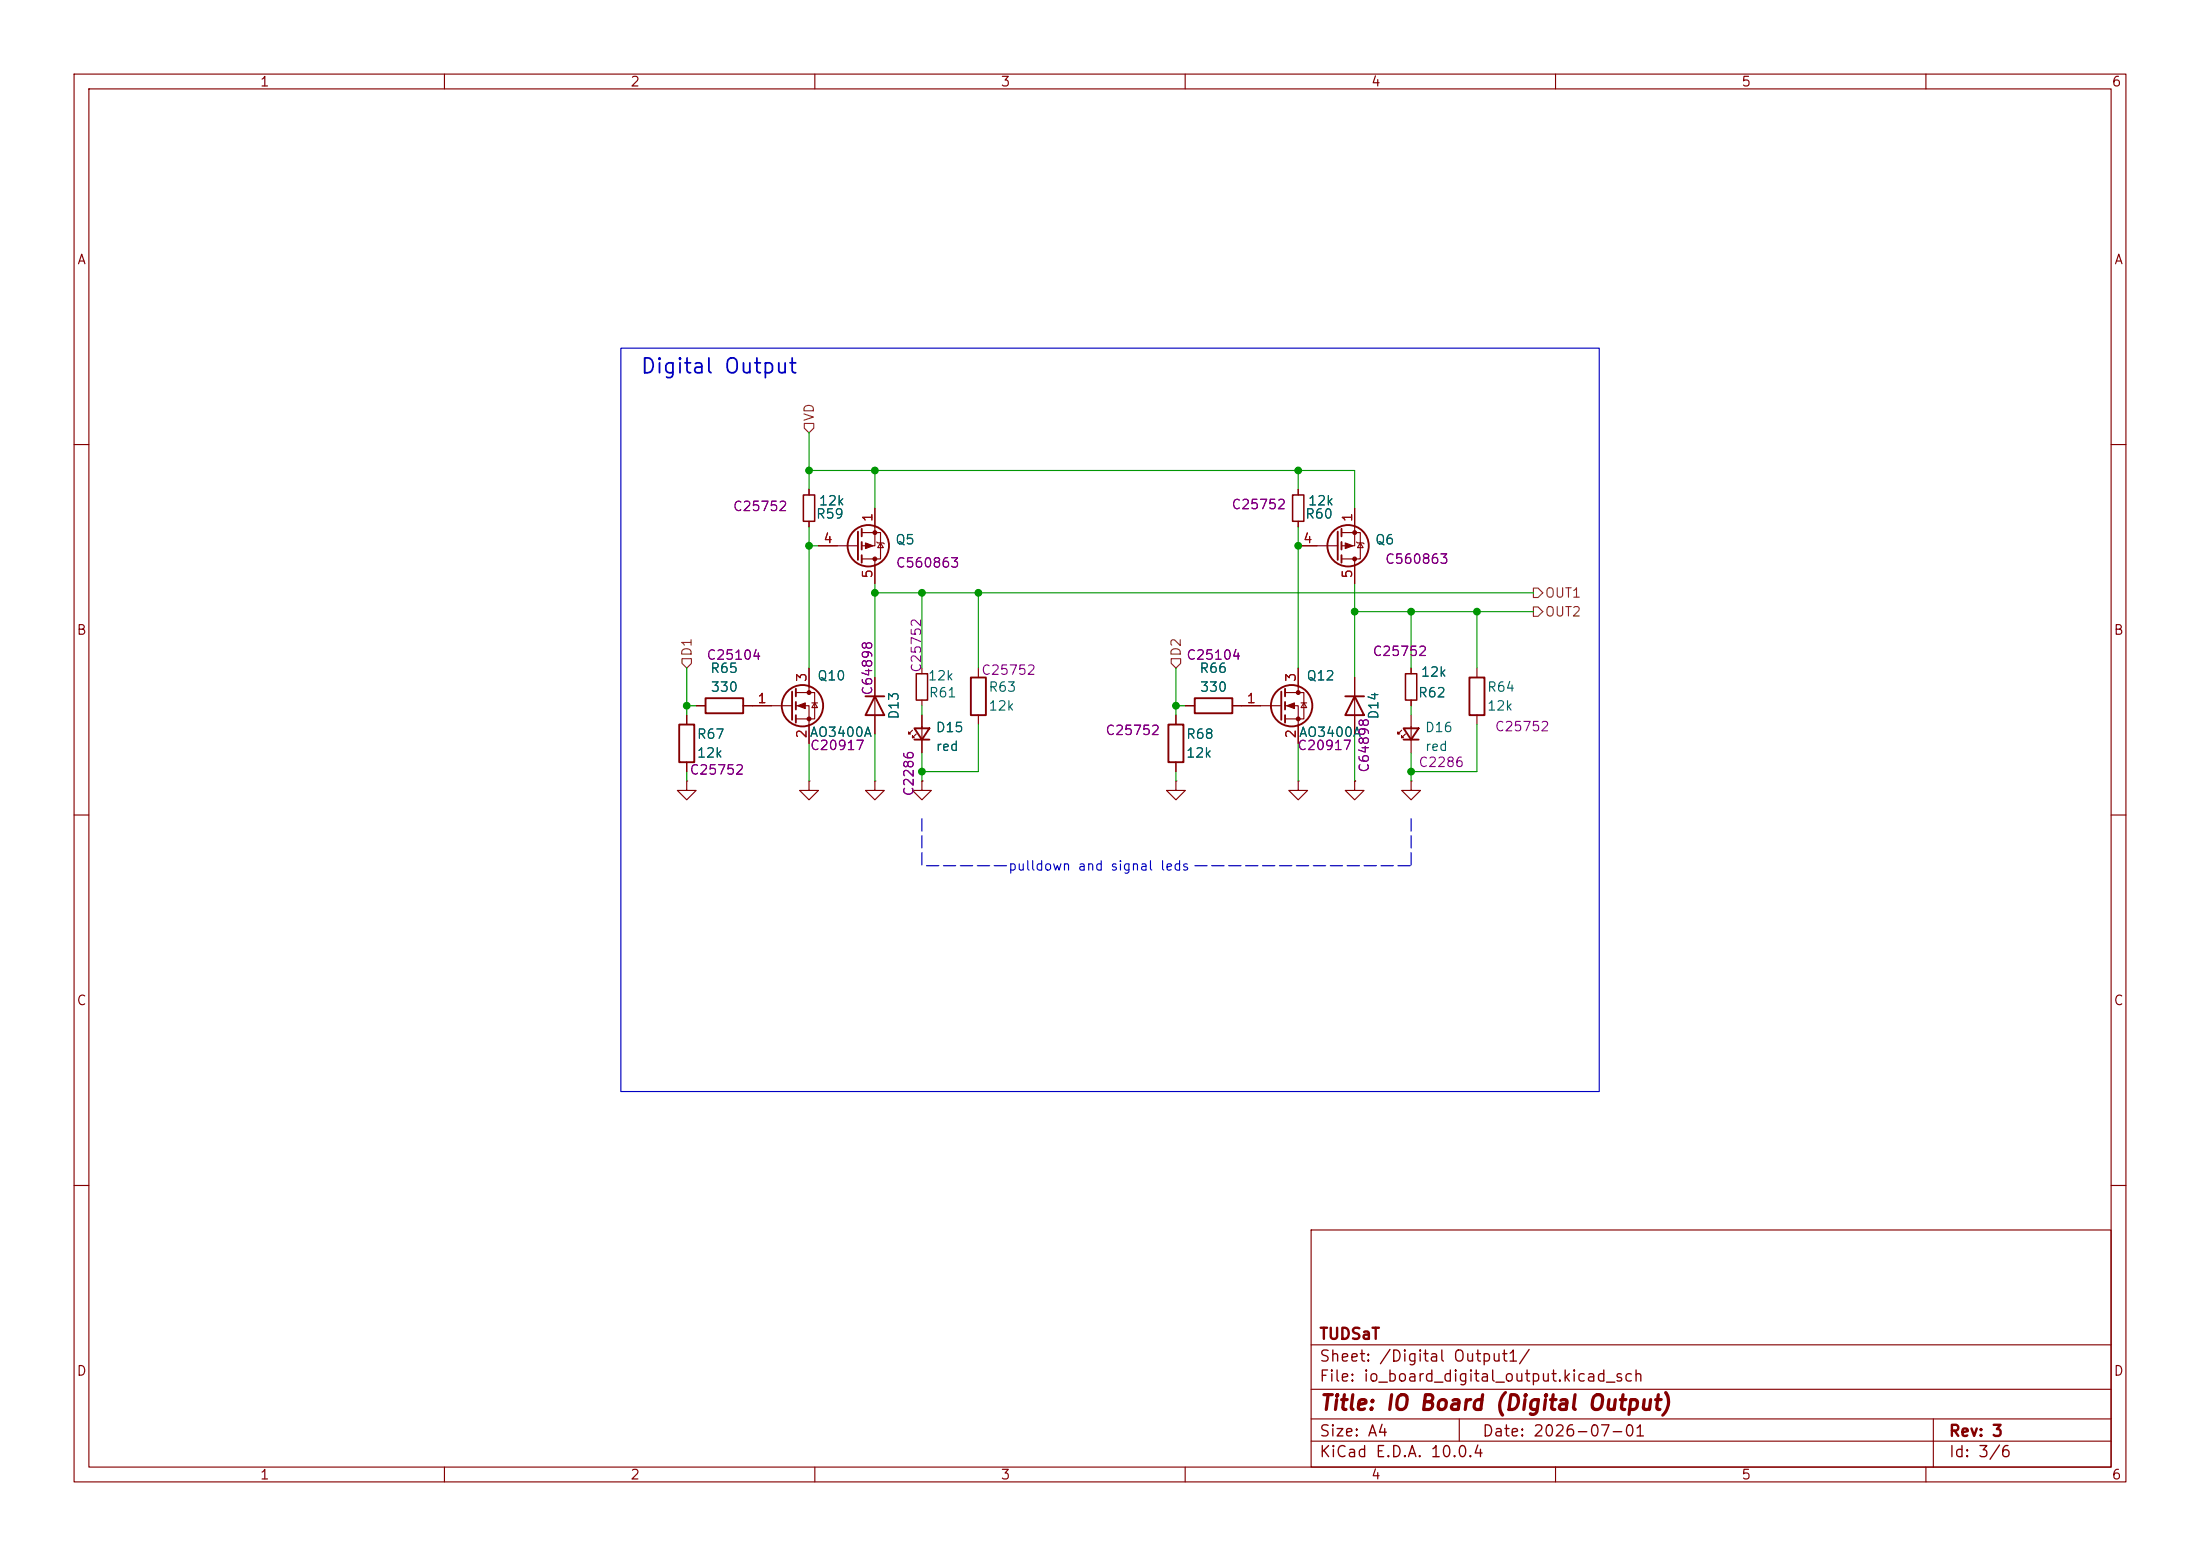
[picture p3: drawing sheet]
<svg xmlns="http://www.w3.org/2000/svg" width="297mm" height="210mm" viewBox="0 0 297 210" stroke-linecap="round" stroke-linejoin="round" font-family="sans-serif">
<g fill="none" stroke="#840000" stroke-width=".15">
<path d="M10 10h277v190h-277zM12 12h273v186h-273zM60 10v2M110 10v2M160 10v2M210 10v2M260 10v2M10 60h2M109.2 66v.8M109.2 70.4v.7M110.5 73.7h5.3M116.3 71.9h2.6v3.5h-2.6"/>
<path d="M118.1 68.6v5.1h-1.8M118.1 75.4v3.3M118.4 73.2l.1 .1h.8l.1 .1M118.9 73.3l.4 .6h-.8zM175.3 73.7h5.3M175.3 66v.8M175.3 70.4v.7M181.1 71.9h2.5v3.5h-2.5M182.9 68.6v5.1h-1.8M182.9 75.4v3.3M183.1 73.2l.2 .1h.7l.1 .1M183.6 73.3l.4 .6h-.7z"/>
<path d="M285 60h2M92.7 96.5v1.3M94 95.3h1.2M100.3 95.3h6.6M107.4 93.5h2.6v3.5h-2.6M107.4 95.3h1.8v5M109.2 90.2v3.3M109.6 94.9h.8M110 94.9l.4 .6h-.8zM118.1 91.4v7.7M123.2 98.6l-.5 .5v-.3v.3h.2M123.7 99.1l-.5 .5v-.3v.3h.2"/>
<path d="M124.5 90.2v.7M124.5 94.5v.8M124.5 96.5v5.1M132.1 90.2v1.2M132.1 96.5v1.3M158.7 96.5v1.3M160 95.3h1.3M166.4 95.3h6.6M173.5 93.5h2.5v3.5h-2.5M173.5 95.3h1.8v5M175.3 90.2v3.3M175.6 94.9h.8"/>
<path d="M176 94.9l.4 .6h-.8zM182.9 91.4v7.7M189.2 98.6l-.5 .5v-.3v.3h.3M189.7 99.1l-.5 .5v-.3v.3h.3M190.5 90.2v.7M190.5 94.5v.8M190.5 96.5v5.1M199.4 90.2v1.2M199.4 96.5v1.3M10 110h2M92.7 105.4v1.3h1.3l-1.3 1.3-1.3-1.3h1.3M92.7 105.4h.1"/>
<path d="M92.7 102.9v1.2M109.2 105.4v1.3h1.3l-1.3 1.3-1.3-1.3h1.3M109.2 105.4h.1M118.1 105.4v1.3h1.3l-1.3 1.3-1.3-1.3h1.3M118.1 105.4h.1M124.5 105.4v1.3h1.2l-1.2 1.3-1.3-1.3h1.3M124.5 105.4h.1M158.7 105.4v1.3h1.3l-1.3 1.3-1.2-1.3h1.2M158.7 105.4h.1M158.7 102.9v1.2M175.3 105.4v1.3h1.2l-1.2 1.3-1.3-1.3h1.3M175.3 105.4h.1"/>
<path d="M182.9 105.4v1.3h1.2l-1.2 1.3-1.3-1.3h1.3M182.9 105.4h.1M190.5 105.4v1.3h1.3l-1.3 1.3-1.3-1.3h1.3M190.5 105.4h.1M285 110h2M10 160h2M177 166h108v32h-108zM285 160h2M60 198v2M110 198v2M160 198v2M177 194.5h108"/>
<path d="M177 191.5h108M177 187.5h108M177 181.5h108M197 191.5v3M210 198v2M260 198v2M261 191.5v6.5"/>
</g>
<g fill="none" stroke="#840000" stroke-width=".25">
<path d="M115.8 71.8v3.8M116.3 71.4v1M116.3 73.2v1M116.3 74.9v1M180.6 71.8v3.8M181.1 71.4v1M181.1 73.2v1M181.1 74.9v1M91.7 97.8h2v5.1h-2zM95.2 94.2h5.1v2.1h-5.1zM106.9 93.3v3.9M107.4 93v1"/>
<path d="M107.4 94.7v1.1M107.4 96.5v1M116.8 94h2.6M118.1 94l1.3 2.5h-2.6zM123.4 98.3h2.1l-1 1.5zM123.4 99.8h2.1M131.1 91.4h2v5.1h-2zM157.7 97.8h2.1v5.1h-2.1zM161.3 94.2h5.1v2.1h-5.1zM173 93.3v3.9M173.5 93v1M173.5 94.7v1.1"/>
<path d="M173.5 96.5v1M181.6 94h2.5M182.9 94l1.2 2.5h-2.5zM189.5 98.3h2l-1 1.5zM189.5 99.8h2M198.4 91.4h2v5.1h-2z"/>
<circle cx="117.2" cy="73.7" r="2.79"/>
<circle cx="182" cy="73.7" r="2.79"/>
<circle cx="108.3" cy="95.2" r="2.79"/>
<circle cx="174.4" cy="95.2" r="2.79"/>
</g>
<g fill="#840000" stroke="#840000" stroke-width=".15">
<path d="M116.8 73.3l1.1 .4-1.1 .3z"/>
<path d="M181.6 73.3l1 .4-1 .3z"/>
<path d="M173.7 95.3l1.1-.4v.7z"/>
<path d="M107.7 95.3l1-.4v.7z"/>
<circle cx="118.1" cy="75.4" r=".25"/>
<circle cx="118.1" cy="71.9" r=".25"/>
<circle cx="182.9" cy="75.4" r=".25"/>
<circle cx="182.9" cy="71.9" r=".25"/>
<circle cx="175.3" cy="93.5" r=".25"/>
<circle cx="175.3" cy="97" r=".25"/>
<circle cx="109.2" cy="93.5" r=".25"/>
<circle cx="109.2" cy="97" r=".25"/>
</g>
<path d="M108.5 66.8h1.5v3.6h-1.5zM174.5 66.8h1.5v3.6h-1.5zM123.7 90.9h1.5v3.6h-1.5zM189.7 90.9h1.6v3.6h-1.6z" fill="none" stroke="#840000" stroke-width=".2"/>
<path d="M108.6 57.2h1.3v.6l-.7 .6-.6-.6zM207 79.4h.6l.7 .6-.7 .6h-.6zM92.1 88.9h1.2v.6l-.6 .7-.6-.7zM158.1 88.9h1.3v.6l-.7 .7-.6-.7zM207 81.9h.6l.7 .7-.7 .6h-.6z" fill="none" stroke="#725600" stroke-width=".15"/>
<path d="M124.5 110.5v6.3M135.9 116.8h-11.4M161.3 116.8h29.2M190.5 110.5v6.3" fill="none" stroke="#0000c2" stroke-width=".15" stroke-dasharray="1.7 .6"/>
<g fill="none" stroke="#009600" stroke-width=".15">
<path d="M109.2 58.4v7.6M109.2 63.5h73.7v5.1M109.2 71.1v19.1M109.2 73.7h1.3M118.1 63.5v5.1M118.1 78.7v12.7M175.3 63.5v2.5M175.3 71.1v19.1M182.9 78.7v12.7M92.7 90.2v6.3M92.7 95.3h1.3M118.1 80h88.9"/>
<path d="M118.1 99.1v6.3M124.5 80v10.2M124.5 95.3v1.2M132.1 80v10.2M132.1 97.8v6.3h-7.6M158.7 95.3h1.3M158.7 90.2v6.3M182.9 82.6h24.1M182.9 99.1v6.3M190.5 82.6v7.6M190.5 95.3v1.2M199.4 97.8v6.3h-8.9"/>
<path d="M199.4 82.6v7.6M92.7 104.1v1.3M109.2 100.3v5.1M124.5 101.6v3.8M158.7 104.1v1.3M175.3 100.3v5.1M190.5 101.6v3.8"/>
</g>
<path d="M83.8 47h132.1v100.3h-132.1z" fill="none" stroke="#0000c2" stroke-width=".15"/>
<g fill="#009600" stroke="#009600" stroke-width=".14">
<circle cx="109.2" cy="63.5" r=".46"/>
<circle cx="124.5" cy="80" r=".46"/>
<circle cx="118.1" cy="80" r=".46"/>
<circle cx="92.7" cy="95.3" r=".46"/>
<circle cx="109.2" cy="73.7" r=".46"/>
<circle cx="124.5" cy="104.1" r=".46"/>
<circle cx="118.1" cy="63.5" r=".46"/>
<circle cx="190.5" cy="82.6" r=".46"/>
<circle cx="199.4" cy="82.6" r=".46"/>
<circle cx="175.3" cy="73.7" r=".46"/>
<circle cx="190.5" cy="104.1" r=".46"/>
<circle cx="182.9" cy="82.6" r=".46"/>
<circle cx="158.7" cy="95.3" r=".46"/>
<circle cx="175.3" cy="63.5" r=".46"/>
<circle cx="132.1" cy="80" r=".46"/>
</g>
<text font-size="2" fill="#0000c2" x="86.4" y="50.9">Digital Output</text>
<text font-size="2" fill="#840000" x="178" y="190.8">Title: IO Board (Digital Output)</text>
<g font-size="1.5" fill="#840000">
<text x="178" y="184.2">Sheet: /Digital Output1/</text>
<text x="178" y="181.2">TUDSaT</text>
<text x="178" y="186.9">File: io_board_digital_output.kicad_sch</text>
<text x="178" y="197.1">KiCad E.D.A. 10.0.4</text>
<text x="178" y="194.3">Size: A4</text>
<text x="200" y="194.3">Date: 2026-07-01</text>
<text x="263" y="194.3">Rev: 3</text>
<text x="263" y="197.1">Id: 3/6</text>
</g>
<g font-size="1.3" fill="#840000">
<text x="35" y="12">1</text>
<text x="85" y="12">2</text>
<text x="135" y="12">3</text>
<text x="185" y="12">4</text>
<text x="235" y="12">5</text>
<text x="285" y="12">6</text>
<text x="10.3" y="36">A</text>
<text x="285.3" y="36">A</text>
<text x="10.3" y="86">B</text>
<text x="285.3" y="86">B</text>
<text x="10.3" y="136">C</text>
<text x="285.3" y="136">C</text>
<text x="10.3" y="186">D</text>
<text x="285.3" y="186">D</text>
<text x="35" y="200">1</text>
<text x="85" y="200">2</text>
<text x="135" y="200">3</text>
<text x="185" y="200">4</text>
<text x="235" y="200">5</text>
<text x="285" y="200">6</text>
</g>
<g font-size="1.3" fill="#725600">
<text x="110.2" y="57" transform="rotate(-90 110.2 57)">VD</text>
<text x="208.5" y="81">OUT1</text>
<text x="208.5" y="83.5">OUT2</text>
<text x="93.7" y="88.7" transform="rotate(-90 93.7 88.7)">D1</text>
<text x="159.7" y="88.7" transform="rotate(-90 159.7 88.7)">D2</text>
</g>
<g font-size="1.3" fill="#840084">
<text x="98.9" y="69.3">C25752</text>
<text x="166.2" y="69">C25752</text>
<text x="120.9" y="76.9">C560863</text>
<text x="186.9" y="76.4">C560863</text>
<text x="95.3" y="89.4">C25104</text>
<text x="160.1" y="89.4">C25104</text>
<text x="185.2" y="88.9">C25752</text>
<text x="118.1" y="94" transform="rotate(-90 118.1 94)">C64898</text>
<text x="124.7" y="90.9" transform="rotate(-90 124.7 90.9)">C25752</text>
<text x="132.4" y="91.4">C25752</text>
<text x="109.3" y="101.6">C20917</text>
<text x="149.1" y="99.5">C25752</text>
<text x="175.1" y="101.6">C20917</text>
<text x="201.7" y="99">C25752</text>
<text x="93" y="104.9">C25752</text>
<text x="123.7" y="107.5" transform="rotate(-90 123.7 107.5)">C2286</text>
<text x="185.1" y="104.4" transform="rotate(-90 185.1 104.4)">C64898</text>
<text x="191.4" y="103.8">C2286</text>
</g>
<g font-size="1.3" fill="#006464">
<text x="110.1" y="70.3">R59</text>
<text x="110.4" y="68.5">12k</text>
<text x="176.1" y="70.3">R60</text>
<text x="176.5" y="68.5">12k</text>
<text x="120.8" y="73.8">Q5</text>
<text x="185.6" y="73.8">Q6</text>
<text x="95.8" y="91.1">R65</text>
<text x="95.9" y="93.7">330</text>
<text x="110.2" y="92.2">Q10</text>
<text x="125.2" y="92.2">12k</text>
<text x="125.3" y="94.4">R61</text>
<text x="133.4" y="93.7">R63</text>
<text x="161.8" y="91.1">R66</text>
<text x="161.9" y="93.7">330</text>
<text x="176.3" y="92.2">Q12</text>
<text x="191.3" y="94.4">R62</text>
<text x="191.7" y="91.6">12k</text>
<text x="200.7" y="93.7">R64</text>
<text x="94" y="100">R67</text>
<text x="109.2" y="99.8">AO3400A</text>
<text x="121.6" y="97.2" transform="rotate(-90 121.6 97.2)">D13</text>
<text x="126.2" y="99.1">D15</text>
<text x="126.2" y="101.7">red</text>
<text x="133.4" y="96.2">12k</text>
<text x="160" y="100">R68</text>
<text x="175.3" y="99.8">AO3400A</text>
<text x="186.4" y="97.2" transform="rotate(-90 186.4 97.2)">D14</text>
<text x="192.3" y="99.1">D16</text>
<text x="192.3" y="101.7">red</text>
<text x="200.7" y="96.2">12k</text>
<text x="94" y="102.6">12k</text>
<text x="160" y="102.6">12k</text>
</g>
<g font-size="1.3" fill="#a90000">
<text x="118.1" y="70.6" transform="rotate(-90 118.1 70.6)">1</text>
<text x="182.9" y="70.6" transform="rotate(-90 182.9 70.6)">1</text>
<text x="111.1" y="73.6">4</text>
<text x="175.8" y="73.6">4</text>
<text x="118.1" y="78.2" transform="rotate(-90 118.1 78.2)">5</text>
<text x="182.9" y="78.2" transform="rotate(-90 182.9 78.2)">5</text>
<text x="102.2" y="95.2">1</text>
<text x="109.2" y="92.1" transform="rotate(-90 109.2 92.1)">3</text>
<text x="168.2" y="95.2">1</text>
<text x="175.2" y="92.1" transform="rotate(-90 175.2 92.1)">3</text>
<text x="109.2" y="99.8" transform="rotate(-90 109.2 99.8)">2</text>
<text x="175.2" y="99.8" transform="rotate(-90 175.2 99.8)">2</text>
</g>
<text font-size="1.3" fill="#0000c2" x="136" y="117.8">pulldown and signal leds</text>
</svg>
